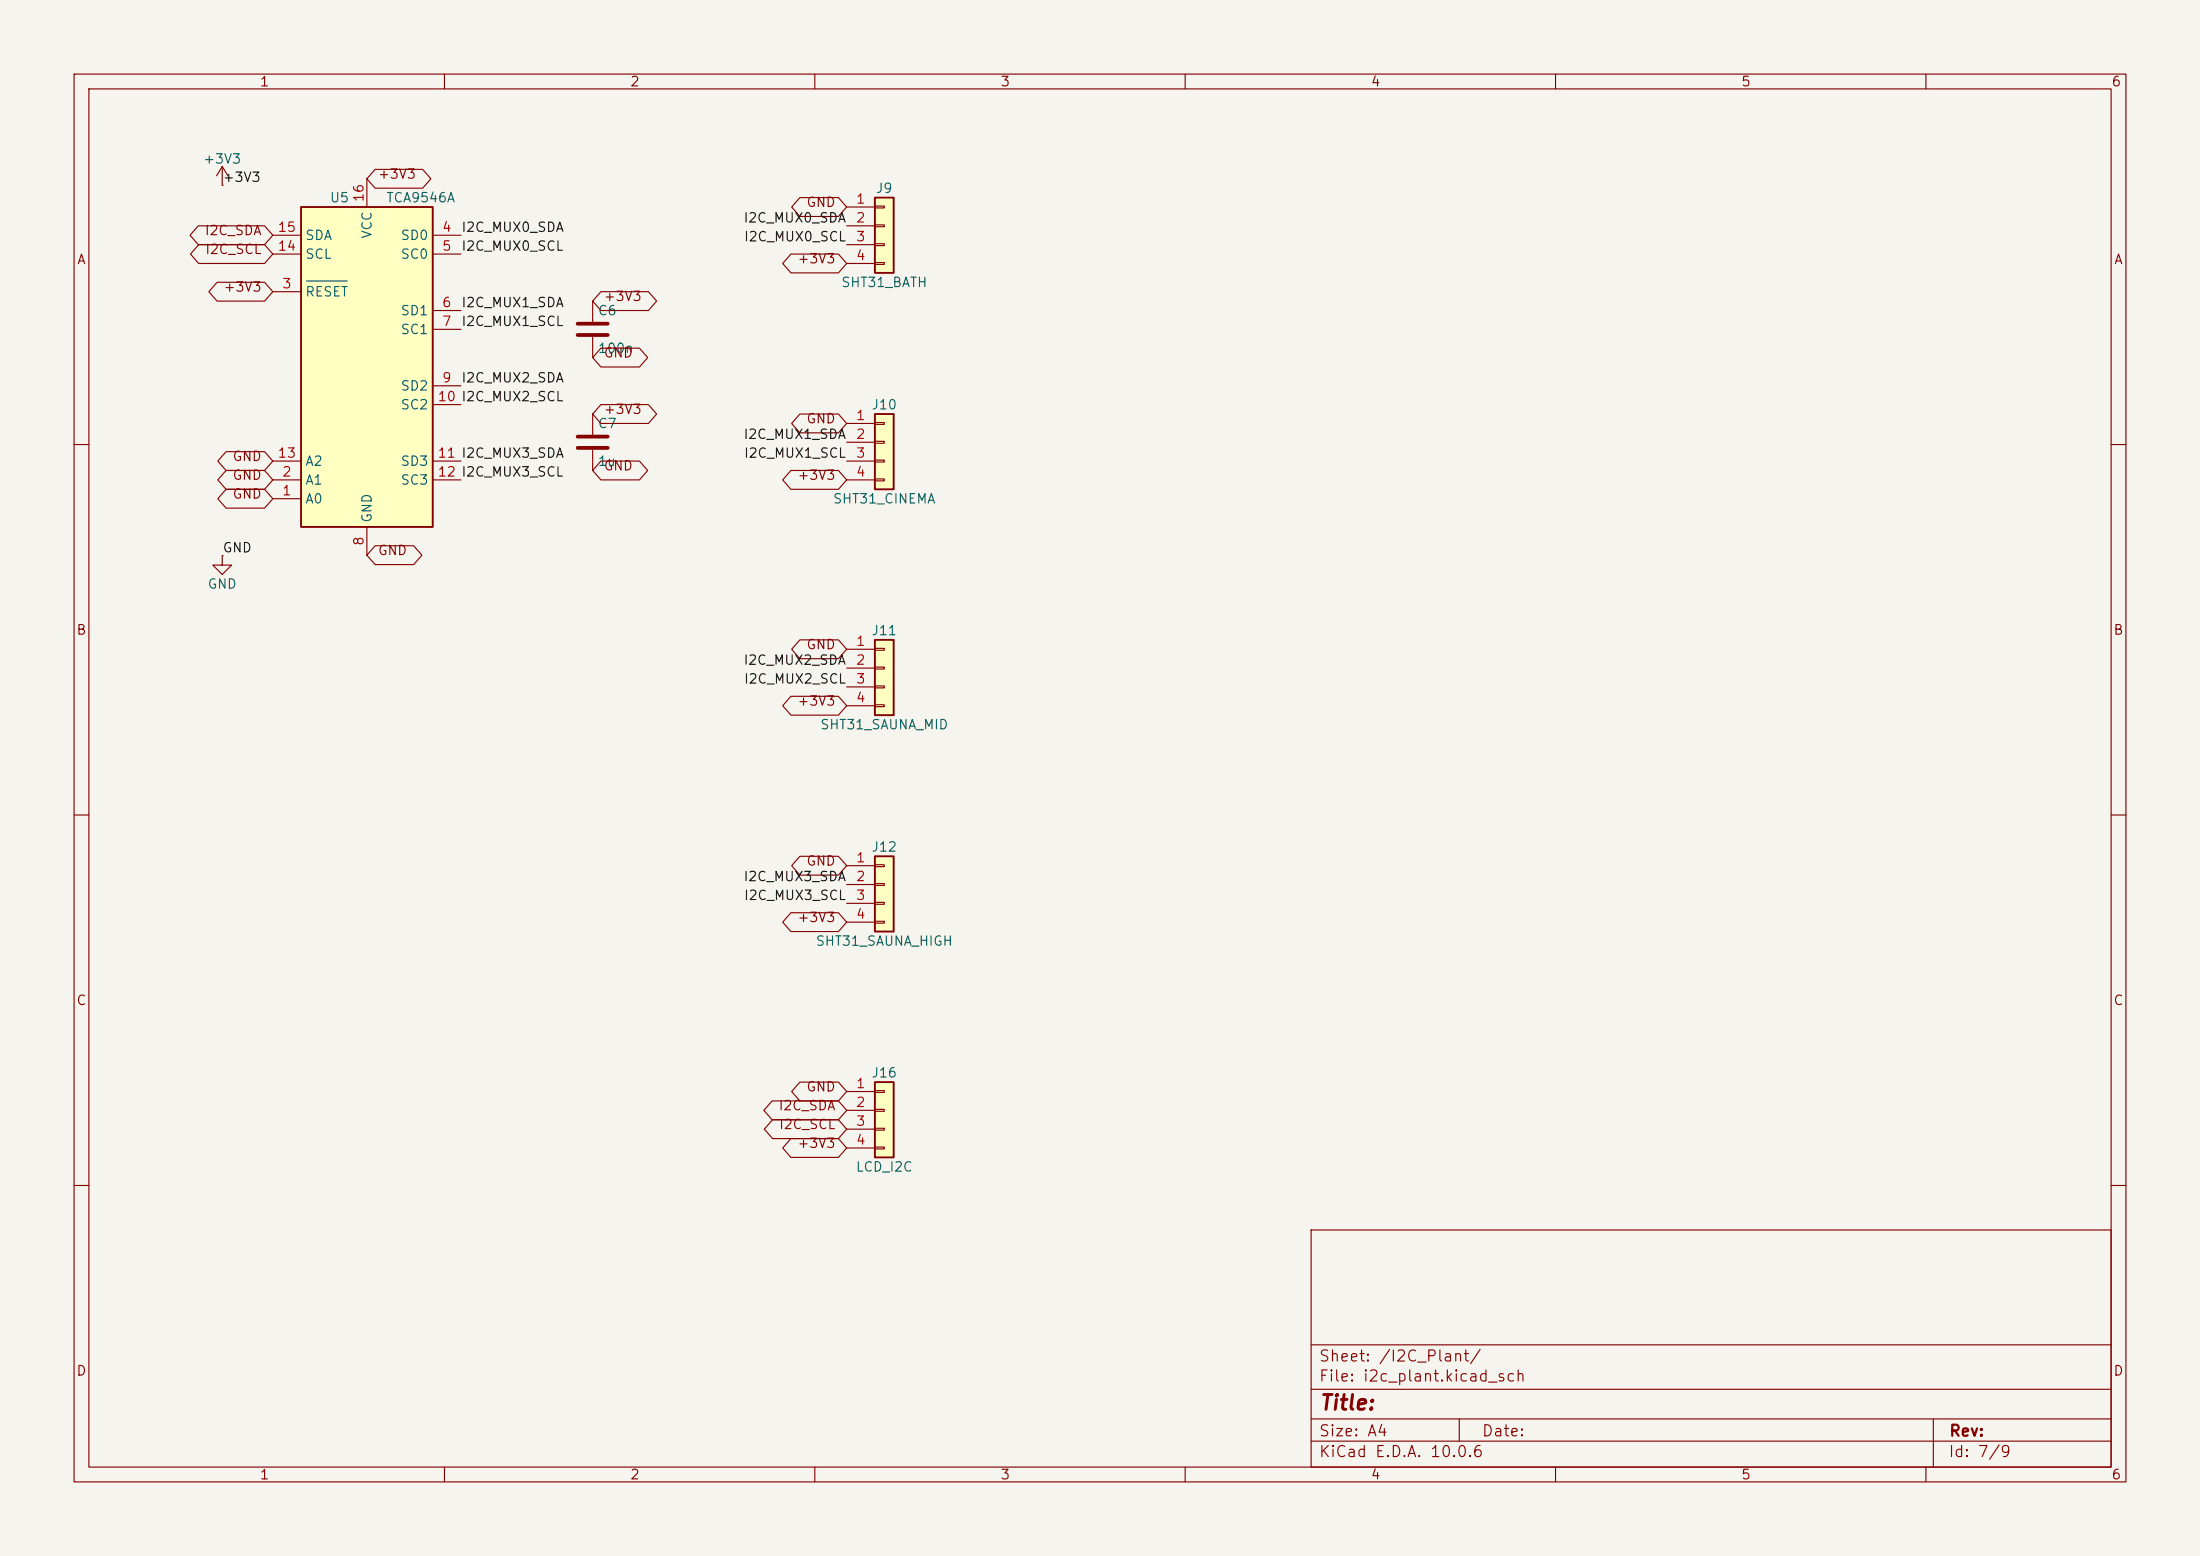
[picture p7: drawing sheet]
<svg xmlns="http://www.w3.org/2000/svg" width="297mm" height="210mm" viewBox="0 0 297 210" stroke-linecap="round" stroke-linejoin="round" font-family="sans-serif">
<path d="M0 0h297v210h-297z" fill="#f5f4ef" stroke="#f5f4ef" stroke-width=".14"/>
<g fill="none" stroke="#840000" stroke-width=".15">
<path d="M10 10h277v190h-277zM12 12h273v186h-273zM60 10v2M110 10v2M160 10v2M210 10v2M260 10v2M80 55.9v2.8M10 60h2M80 60.7v2.8M285 60h2M10 110h2"/>
<path d="M285 110h2M10 160h2M177 166h108v32h-108zM285 160h2M60 198v2M110 198v2M160 198v2M177 194.5h108M177 191.5h108M177 187.5h108M177 181.5h108M197 191.5v3"/>
<path d="M210 198v2M260 198v2M261 191.5v6.5"/>
</g>
<path d="M78 58.9h4M78 60.5h4" fill="none" stroke="#840000" stroke-width=".51"/>
<path d="M118.1 86.4h2.5v10.1h-2.5z" fill="#ffffc2"/>
<path d="M118.1 86.4h2.5v10.1h-2.5z" fill="none" stroke="#840000" stroke-width=".25"/>
<path d="M30 25h.1M30 22.5l-.8 1.2M30 22.5l.8 1.2M30 22.5v2.5M114.3 87.6h3.8M114.3 90.2h3.8M114.3 92.7h3.8M114.3 95.3h3.8M118.1 87.5h1.3v.3h-1.3zM118.1 90h1.3v.3h-1.3zM118.1 92.6h1.3v.2h-1.3zM118.1 95.1h1.3v.3h-1.3z" fill="none" stroke="#840000" stroke-width=".15"/>
<path d="M118.1 26.7h2.5v10.1h-2.5z" fill="#ffffc2"/>
<path d="M118.1 26.7h2.5v10.1h-2.5z" fill="none" stroke="#840000" stroke-width=".25"/>
<path d="M114.3 27.9h3.8M114.3 30.5h3.8M114.3 33h3.8M114.3 35.6h3.8M118.1 27.8h1.3v.3h-1.3zM118.1 30.4h1.3v.2h-1.3zM118.1 32.9h1.3v.2h-1.3zM118.1 35.4h1.3v.3h-1.3z" fill="none" stroke="#840000" stroke-width=".15"/>
<path d="M118.1 146.1h2.5v10.1h-2.5z" fill="#ffffc2"/>
<path d="M118.1 146.1h2.5v10.1h-2.5z" fill="none" stroke="#840000" stroke-width=".25"/>
<path d="M80 40.6v2.8M80 45.5v2.8M30 75v1.3h1.3l-1.3 1.2-1.3-1.2h1.3M30 75h.1M114.3 147.3h3.8M114.3 149.9h3.8M114.3 152.4h3.8M114.3 154.9h3.8M118.1 147.2h1.3v.2h-1.3zM118.1 149.7h1.3v.3h-1.3zM118.1 152.3h1.3v.2h-1.3zM118.1 154.8h1.3v.3h-1.3z" fill="none" stroke="#840000" stroke-width=".15"/>
<path d="M78 43.7h4M78 45.2h4" fill="none" stroke="#840000" stroke-width=".51"/>
<path d="M118.1 55.9h2.5v10.1h-2.5z" fill="#ffffc2"/>
<path d="M118.1 55.9h2.5v10.1h-2.5z" fill="none" stroke="#840000" stroke-width=".25"/>
<path d="M114.3 57.2h3.8M114.3 59.7h3.8M118.1 57h1.3v.3h-1.3zM118.1 59.6h1.3v.2h-1.3zM114.3 62.2h3.8M114.3 64.8h3.8M118.1 62.1h1.3v.3h-1.3zM118.1 64.6h1.3v.3h-1.3z" fill="none" stroke="#840000" stroke-width=".15"/>
<path d="M118.1 115.6h2.5v10.1h-2.5z" fill="#ffffc2"/>
<path d="M118.1 115.6h2.5v10.1h-2.5z" fill="none" stroke="#840000" stroke-width=".25"/>
<path d="M114.3 116.8h3.8M114.3 119.4h3.8M118.1 116.7h1.3v.3h-1.3zM118.1 119.3h1.3v.2h-1.3zM114.3 121.9h3.8M114.3 124.5h3.8M118.1 121.8h1.3v.2h-1.3zM118.1 124.3h1.3v.3h-1.3z" fill="none" stroke="#840000" stroke-width=".15"/>
<path d="M40.6 27.9h17.8v43.2h-17.8z" fill="#ffffc2"/>
<path d="M40.6 27.9h17.8v43.2h-17.8z" fill="none" stroke="#840000" stroke-width=".25"/>
<g fill="none" stroke="#840000" stroke-width=".15">
<path d="M26.8 30.5h8.9l1.1 1.3-1.1 1.2h-8.9l-1.1-1.2zM26.8 33h8.9l1.1 1.3-1.1 1.3h-8.9l-1.1-1.3zM29.3 38.1h6.4l1.1 1.3-1.1 1.2h-6.4l-1.1-1.2zM36.8 39.4h3.8M36.8 31.8h3.8M36.8 34.3h3.8M49.5 24.1v3.8M50.6 22.9h6.5l1.1 1.2-1.1 1.3h-6.5l-1.1-1.3zM58.4 31.8h3.8M58.4 34.3h3.8M81.1 39.4h6.4l1.1 1.2-1.1 1.3h-6.4l-1.1-1.3zM106.8 34.3h6.4l1.1 1.3-1.1 1.2h-6.4l-1.1-1.2z"/>
<path d="M108 26.7h5.2l1.1 1.2-1.1 1.3h-5.2l-1.1-1.3zM58.4 41.9h3.8M58.4 44.5h3.8M58.4 52.1h3.8M58.4 54.6h3.8M81.1 47h5.2l1.1 1.3-1.1 1.2h-5.2l-1.1-1.2zM81.1 54.6h6.4l1.1 1.3-1.1 1.3h-6.4l-1.1-1.3zM108 55.9h5.2l1.1 1.3-1.1 1.2h-5.2l-1.1-1.2zM30.5 66h5.2l1.1 1.3-1.1 1.3h-5.2l-1.1-1.3zM30.5 63.5h5.2l1.1 1.3-1.1 1.2h-5.2l-1.1-1.2zM30.5 61h5.2l1.1 1.2-1.1 1.3h-5.2l-1.1-1.3zM36.8 67.3h3.8"/>
<path d="M36.8 64.8h3.8M36.8 62.2h3.8M49.5 71.1v3.8M50.6 73.7h5.2l1.2 1.2-1.2 1.3h-5.2l-1.1-1.3zM58.4 64.8h3.8M58.4 62.2h3.8M81.1 62.2h5.2l1.1 1.3-1.1 1.3h-5.2l-1.1-1.3zM106.8 63.5h6.4l1.1 1.3-1.1 1.2h-6.4l-1.1-1.2zM106.8 94h6.4l1.1 1.3-1.1 1.2h-6.4l-1.1-1.2zM108 86.4h5.2l1.1 1.2-1.1 1.3h-5.2l-1.1-1.3zM108 115.6h5.2l1.1 1.2-1.1 1.3h-5.2l-1.1-1.3zM106.8 123.2h6.4l1.1 1.3-1.1 1.2h-6.4l-1.1-1.2z"/>
<path d="M104.2 148.6h9l1.1 1.3-1.1 1.2h-9l-1.1-1.2zM104.3 151.1h8.9l1.1 1.3-1.1 1.3h-8.9l-1.1-1.3zM106.8 153.7h6.4l1.1 1.2-1.1 1.3h-6.4l-1.1-1.3zM108 146h5.2l1.1 1.3-1.1 1.3h-5.2l-1.1-1.3z"/>
</g>
<path d="M41.4 37.9h5.5" fill="none" stroke="#006464" stroke-width=".15"/>
<text font-size="2" fill="#840000" x="178" y="190.8">Title:</text>
<g font-size="1.5" fill="#840000">
<text x="178" y="184.1">Sheet: /I2C_Plant/</text>
<text x="178" y="186.8">File: i2c_plant.kicad_sch</text>
<text x="178" y="197">KiCad E.D.A. 10.0.6</text>
<text x="178" y="194.2">Size: A4</text>
<text x="200" y="194.2">Date:</text>
<text x="263" y="197">Id: 7/9</text>
<text x="263" y="194.2">Rev:</text>
</g>
<g font-size="1.3" fill="#840000">
<text x="35" y="12">1</text>
<text x="85" y="12">2</text>
<text x="135" y="12">3</text>
<text x="185" y="12">4</text>
<text x="235" y="12">5</text>
<text x="285" y="12">6</text>
<text x="50.9" y="24.4">+3V3</text>
<text x="108.8" y="28.3">GND</text>
<text x="10.3" y="36">A</text>
<text x="27.6" y="32.1">I2C_SDA</text>
<text x="27.6" y="34.6">I2C_SCL</text>
<text x="107.6" y="35.9">+3V3</text>
<text x="285.3" y="36">A</text>
<text x="30.1" y="39.7">+3V3</text>
<text x="81.4" y="41">+3V3</text>
<text x="81.4" y="48.6">GND</text>
<text x="81.4" y="56.2">+3V3</text>
<text x="108.8" y="57.5">GND</text>
<text x="31.3" y="65.1">GND</text>
<text x="31.3" y="62.5">GND</text>
<text x="81.4" y="63.8">GND</text>
<text x="107.6" y="65.1">+3V3</text>
<text x="31.3" y="67.6">GND</text>
<text x="50.9" y="75.2">GND</text>
<text x="10.2" y="86">B</text>
<text x="108.8" y="87.9">GND</text>
<text x="285.2" y="86">B</text>
<text x="107.6" y="95.6">+3V3</text>
<text x="108.8" y="117.2">GND</text>
<text x="107.6" y="124.8">+3V3</text>
<text x="10.2" y="136">C</text>
<text x="285.2" y="136">C</text>
<text x="108.8" y="147.6">GND</text>
<text x="105" y="150.2">I2C_SDA</text>
<text x="105.1" y="152.7">I2C_SCL</text>
<text x="107.6" y="155.3">+3V3</text>
<text x="10.2" y="186">D</text>
<text x="285.2" y="186">D</text>
<text x="35" y="200">1</text>
<text x="85" y="200">2</text>
<text x="135" y="200">3</text>
<text x="185" y="200">4</text>
<text x="235" y="200">5</text>
<text x="285" y="200">6</text>
</g>
<g font-size="1.3" fill="#006464">
<text x="27.3" y="22.4">+3V3</text>
<text x="44.4" y="27.6">U5</text>
<text x="52.1" y="27.6">TCA9546A</text>
<text x="118.2" y="26.4">J9</text>
<text x="41.1" y="35.3">SCL</text>
<text x="41.1" y="32.7">SDA</text>
<text x="50.5" y="32.3" transform="rotate(-90 50.5 32.3)">VCC</text>
<text x="54" y="32.7">SD0</text>
<text x="54" y="35.3">SC0</text>
<text x="41.1" y="40.3">RESET</text>
<text x="113.5" y="39.1">SHT31_BATH</text>
<text x="54" y="42.9">SD1</text>
<text x="54" y="45.4">SC1</text>
<text x="80.6" y="42.9">C6</text>
<text x="80.6" y="48">100n</text>
<text x="54" y="53">SD2</text>
<text x="54" y="55.6">SC2</text>
<text x="80.6" y="58.1">C7</text>
<text x="117.6" y="55.6">J10</text>
<text x="41.1" y="65.7">A1</text>
<text x="41.1" y="63.2">A2</text>
<text x="54" y="63.2">SD3</text>
<text x="54" y="65.7">SC3</text>
<text x="80.6" y="63.2">1u</text>
<text x="41.1" y="68.3">A0</text>
<text x="50.5" y="70.6" transform="rotate(-90 50.5 70.6)">GND</text>
<text x="112.4" y="68.3">SHT31_CINEMA</text>
<text x="27.9" y="79.8">GND</text>
<text x="117.6" y="86.1">J11</text>
<text x="110.6" y="98.8">SHT31_SAUNA_MID</text>
<text x="117.6" y="115.3">J12</text>
<text x="110" y="128">SHT31_SAUNA_HIGH</text>
<text x="117.6" y="145.7">J16</text>
<text x="115.4" y="158.4">LCD_I2C</text>
</g>
<g font-size="1.3" fill="#0f0f0f">
<text x="30" y="24.9">+3V3</text>
<text x="62.2" y="31.6">I2C_MUX0_SDA</text>
<text x="62.2" y="34.2">I2C_MUX0_SCL</text>
<text x="100.3" y="30.4">I2C_MUX0_SDA</text>
<text x="100.3" y="32.9">I2C_MUX0_SCL</text>
<text x="62.2" y="41.8">I2C_MUX1_SDA</text>
<text x="62.2" y="44.3">I2C_MUX1_SCL</text>
<text x="62.2" y="51.9">I2C_MUX2_SDA</text>
<text x="100.3" y="59.6">I2C_MUX1_SDA</text>
<text x="100.3" y="62.1">I2C_MUX1_SCL</text>
<text x="30" y="74.9">GND</text>
<text x="100.3" y="90">I2C_MUX2_SDA</text>
<text x="100.3" y="92.6">I2C_MUX2_SCL</text>
<text x="100.3" y="119.3">I2C_MUX3_SDA</text>
<text x="100.3" y="121.8">I2C_MUX3_SCL</text>
</g>
<g font-size="1.3" fill="#a90000">
<text x="49.4" y="27.4" transform="rotate(-90 49.4 27.4)">16</text>
<text x="115.5" y="27.8">1</text>
<text x="37.4" y="34.2">14</text>
<text x="37.4" y="31.6">15</text>
<text x="59.6" y="31.6">4</text>
<text x="59.6" y="34.2">5</text>
<text x="115.5" y="30.3">2</text>
<text x="115.5" y="32.9">3</text>
<text x="115.5" y="35.4">4</text>
<text x="38" y="39.2">3</text>
<text x="59.6" y="41.8">6</text>
<text x="59.6" y="44.3">7</text>
<text x="59.6" y="51.9">9</text>
<text x="59" y="54.5">10 I2C_MUX2_SCL</text>
<text x="115.5" y="57">1</text>
<text x="115.5" y="59.6">2</text>
<text x="37.4" y="62.1">13</text>
<text x="38" y="64.6">2</text>
<text x="59" y="62.1">11 I2C_MUX3_SDA</text>
<text x="59" y="64.6">12 I2C_MUX3_SCL</text>
<text x="115.5" y="62.1">3</text>
<text x="115.5" y="64.6">4</text>
<text x="38" y="67.2">1</text>
<text x="49.4" y="73.8" transform="rotate(-90 49.4 73.8)">8</text>
<text x="115.5" y="87.5">1</text>
<text x="115.5" y="90">2</text>
<text x="115.5" y="92.6">3</text>
<text x="115.5" y="95.1">4</text>
<text x="115.5" y="116.7">1</text>
<text x="115.5" y="119.2">2</text>
<text x="115.5" y="121.8">3</text>
<text x="115.5" y="124.3">4</text>
<text x="115.5" y="147.2">1</text>
<text x="115.5" y="149.7">2</text>
<text x="115.5" y="152.3">3</text>
<text x="115.5" y="154.8">4</text>
</g>
</svg>
